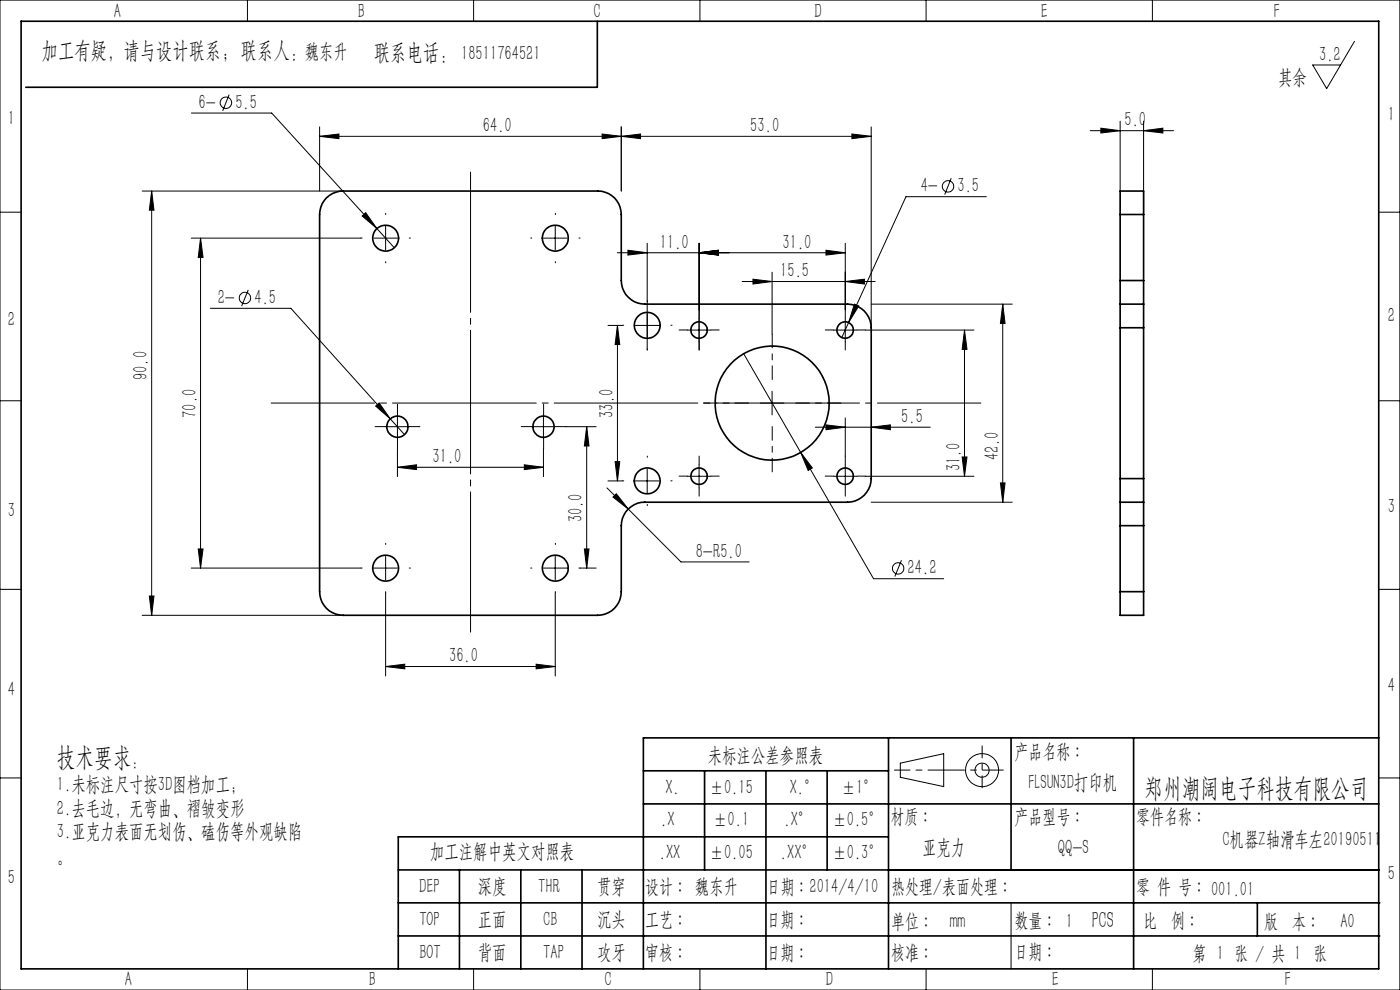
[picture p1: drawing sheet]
<svg xmlns="http://www.w3.org/2000/svg" width="297mm" height="210mm" viewBox="0 0 297 210" stroke-linecap="round" stroke-linejoin="round" font-family="sans-serif">
<g fill="none" stroke="#000" stroke-width=".21">
<path d="M0 0h297v210h-297zM52.5 0v4.5M100.5 0v4.5M148.5 0v4.5M196.5 0v4.5M244.5 0v4.5M287.3 8.8l-5.9 10-2.9-5h5.9M40.6 24h17l22.3 24.5M48.6 20.1l-1.4 3.4M67.8 28.9l4.1-.5v1zM67.8 26.9v13.6M67.8 28.9h117"/>
<path d="M127.7 28.4l4.1 .5-4.1 .5zM131.8 26.9v13.6M131.8 28.9l4.1-.5v1zM180.7 28.4l4.1 .5-4.1 .5zM184.8 26.9v42.6M201.8 37.8l-1.4 3.5M231.3 27.7h17.7M233.5 27.2l4.1 .5-4.1 .5zM237.6 25.7v14.8M242.6 27.7l4.1-.5v1zM242.6 25.7v19.8M0 45h4.5"/>
<path d="M30.2 40.5h42.6M32.2 40.5v90M32.2 40.5l.5 4.1h-1zM40.6 50.5h36M42.5 50.5v70M42.5 50.5l.6 4.1h-1zM76.8 45.8l.8-.7 2.3 3.4zM79.3 50.5h5M79.9 48.5l3.7 4.1M81.8 48v5M115.3 50.5h5M117.8 48v5"/>
<path d="M131 53.6h48.3M133.2 53.1l4.1 .5-4.1 .5zM137.3 51.6v22.7M148.3 53.6l4.1-.5v1zM148.3 51.6v22.7M157.4 59.7h28.3M159.7 59.2l4.1 .5-4.1 .5zM163.8 57.7v13.2M175.2 53.1l4.1 .5-4.1 .5zM179.3 59.7l4.1-.5v1zM179.3 51.6v14.1M209.2 41.7h-17l-13.6 29.9"/>
<path d="M292.5 45h4.5M44.6 65.4h17.1l21.1 23.5M52.7 61.5l-1.4 3.4M129 69h3M131 69v33M131 69l.5 4.1h-1zM134.8 69h5M145.8 70h5M157.8 75l12.1 21M176.8 70h5M179.3 67.5v5M181.3 64.5l.9 .4-2.2 3.5z"/>
<path d="M183.6 70h23M184.8 64.5h29.9M204.6 70v31M204.6 70l.5 4.1h-1zM212.7 64.5v42M212.7 64.5l.5 4.1h-1zM0 85h4.5M79.7 86.1l.7-.6 2.4 3.4zM81.8 90.5h5M82.8 88.9l3 3.3M84.3 99.1l4.1-.5v1zM84.3 95.3v5.8"/>
<path d="M84.3 99.1h31M84.3 88v5M111.2 98.6l4.1 .5-4.1 .5zM112.8 90.5h5M115.3 88v5M115.3 95.3v5.8M120.1 90.5h6.4M124.5 90.5v30M124.5 90.5l.5 4.1h-1zM130.5 97.9h1l-.5 4.1zM137.3 99.5v5M148.3 98.5v5"/>
<path d="M161.3 85.5h5M163.8 83v5M169.9 96l2.4 3.3-.9 .5zM169.9 96l15.4 26.8h14.9M173 90.6h24.3M175.2 90.1l4.1 .5-4.1 .5zM179.3 88.6v8.2M179.3 98.5v5M184.8 90.6l4.1-.5v1zM204.1 96.9h1l-.5 4.1zM292.5 85h4.5M42.1 116.4h1l-.6 4.1z"/>
<path d="M81.8 118v5M117.8 118v5M124 116.4h1l-.5 4.1zM128.8 103.5l4.5 4.5M129 102h3M130 105.4l.7-.7 2.6 3.3zM133.3 108l11.2 11.2h14.4M134.8 102h5M145.8 101h5M176.8 101h5M183.6 101h23M184.8 106.5h29.9"/>
<path d="M191.2 118.8l-1.4 3.5M212.2 102.4h1l-.5 4.1zM0 125h4.5M30.2 130.5h42.6M31.7 126.4h1l-.5 4.1zM40.6 120.5h36M79.3 120.5h5M81.8 125.8v17.6M115.3 120.5h5M117.8 125.8v17.6M123 120.5h3.5M292.5 125h4.5"/>
<path d="M81.8 141.4l4.1-.5v1zM81.8 141.4h36M113.7 140.9l4.1 .5-4.1 .5zM0 165h4.5M191 161.9l9.2-2v7l-9.2-2zM292.5 165h4.5M214.5 191.5v14M52.5 205.5v4.5M100.5 205.5v4.5M148.5 205.5v4.5M196.5 205.5v4.5M240.5 203.6v.1"/>
<path d="M244.5 205.5v4.5"/>
<circle cx="47.9" cy="21.8" r="1.22"/>
<circle cx="201.1" cy="39.5" r="1.21"/>
<circle cx="52" cy="63.2" r="1.21"/>
<circle cx="190.5" cy="120.6" r="1.21"/>
<circle cx="208.3" cy="163.4" r="1.5"/>
<circle cx="208.4" cy="163.4" r="3.5"/>
</g>
<g fill="none" stroke="#000" stroke-width=".21" stroke-dasharray="30.5 1.3 1.3 1.3">
<path d="M76.8 50.5h-.2M81.8 45.5v-.3M81.8 55.5v.2M86.8 50.5h.3M112.8 50.5h-.2M117.8 45.5v-.3M117.8 55.5v.2M122.8 50.5h.3M132.3 69h-.2M137.3 64v-.3M137.3 74v.2M142.3 69h.3"/>
<path d="M145.8 70h-1.7M148.3 67.5v-1.8M148.3 72.5v1.7M150.8 70h1.8M176.8 70h-1.7M179.3 67.5v-1.8M179.3 72.5v1.7M181.8 70h1.8M81.8 90.5h-2.2M84.3 88v-2.3M84.3 93v2.2M86.8 90.5h2.3"/>
<path d="M112.8 90.5h-2.2M115.3 88v-2.3M115.3 93v2.2M117.8 90.5h2.3M137.3 97v-.3M148.3 98.5v-1.8M179.3 98.5v-1.8M81.8 115.5v-.3M117.8 115.5v-.3M132.3 102h-.2M137.3 107v.2M142.3 102h.3"/>
<path d="M145.8 101h-1.7M148.3 103.5v1.7M150.8 101h1.8M176.8 101h-1.7M179.3 103.5v1.7M181.8 101h1.8M76.8 120.5h-.2M81.8 125.5v.2M86.8 120.5h.3M112.8 120.5h-.2M117.8 125.5v.2M122.8 120.5h.3"/>
</g>
<path d="M158.8 85.5h-9.6M163.8 80.5v-9.6M163.8 90.5v9.6M168.8 85.5h9.6" fill="none" stroke="#000" stroke-width=".21" stroke-dasharray="30.5 1.3 1.3 1.3" stroke-dashoffset="27.6"/>
<path d="M57.5 85.5h150.6" fill="none" stroke="#000" stroke-width=".21" stroke-dasharray="30.5 1.3 1.3 1.3" stroke-dashoffset="8.5"/>
<path d="M99.8 134.1v-97.6" fill="none" stroke="#000" stroke-width=".21" stroke-dasharray="30.5 1.3 1.3 1.3" stroke-dashoffset=".7"/>
<path d="M189.7 163.4h10.5" fill="none" stroke="#000" stroke-width=".21" stroke-dasharray="30.5 1.3 1.3 1.3" stroke-dashoffset="27.2"/>
<path d="M200.2 163.4h12.6" fill="none" stroke="#000" stroke-width=".21" stroke-dasharray="30.5 1.3 1.3 1.3" stroke-dashoffset="26.1"/>
<path d="M208.4 158.2v8.9" fill="none" stroke="#000" stroke-width=".21" stroke-dasharray="30.5 1.3 1.3 1.3" stroke-dashoffset="27.9"/>
<g fill="none" stroke="#000" stroke-width=".35">
<path d="M4.5 4.5h288v201h-288zM126.7 4.5v14h-121.2M69.3 42a5 5 0 0 1 3.5-1.5h54a4.9 4.9 0 0 1 5 5v14a5.1 5.1 0 0 0 5 5h43a5 5 0 0 1 5 5v32a5.1 5.1 0 0 1-5 5h-43a5 5 0 0 0-5 5v14a5 5 0 0 1-5 5h-54a5 5 0 0 1-5-5v-80a5.2 5.2 0 0 1 1.5-3.5zM237.6 59.5v5M237.6 45.5v-5h5v5M237.6 45.5v14M237.6 59.5h5M237.6 45.5h5M242.6 59.5v5M242.6 45.5v14M237.6 64.5v5M237.6 64.5h5"/>
<path d="M237.6 69.5h5M237.6 69.5v32M242.6 64.5v5M242.6 69.5v32M237.6 101.5v5M237.6 106.5v5M237.6 106.5h5M237.6 101.5h5M237.6 111.5v14M237.6 111.5h5M242.6 101.5v5M242.6 106.5v5"/>
<path d="M242.6 111.5v14M237.6 125.5v5h5v-5M237.6 125.5h5M188.5 156.5v49M214.5 156.5v28M240.5 156.5v49M292.5 156.5h-156v49M136.5 163.5h52M136.5 170.5h156M149.5 163.5v21M162.5 163.5v42M175.5 163.5v21"/>
<path d="M188.5 177.5h-104v28M84.5 184.5h208M84.5 191.5h208.2M84.5 198.5h208.2M97.5 184.5v21M110.5 184.5v21M123.5 184.5v21M266.7 191.5v7"/>
<circle cx="81.8" cy="50.5" r="2.75"/>
<circle cx="117.8" cy="50.5" r="2.75"/>
<circle cx="137.3" cy="69" r="2.75"/>
<circle cx="148.3" cy="70" r="1.74"/>
<circle cx="179.3" cy="70" r="1.74"/>
<circle cx="84.3" cy="90.5" r="2.24"/>
<circle cx="115.3" cy="90.5" r="2.24"/>
<circle cx="163.8" cy="85.5" r="12.1"/>
<circle cx="137.3" cy="102" r="2.75"/>
<circle cx="148.3" cy="101" r="1.74"/>
<circle cx="179.3" cy="101" r="1.74"/>
<circle cx="81.8" cy="120.5" r="2.75"/>
<circle cx="117.8" cy="120.5" r="2.75"/>
</g>
<g fill="#000">
<path d="M131.8 28.9l4.1-.5v1zM180.7 28.4l4.1 .5-4.1 .5z"/>
<path d="M148.3 53.6l4.1-.5v1zM175.2 53.1l4.1 .5-4.1 .5zM181.3 64.5l-1.3 3.9 2.2-3.5zM76.8 45.8l3.1 2.7-2.3-3.4zM67.8 28.9l4.1-.5v1zM127.7 28.4l4.1 .5-4.1 .5zM81.8 141.4l4.1-.5v1zM113.7 140.9l4.1 .5-4.1 .5zM133.2 53.1l4.1 .5-4.1 .5zM148.3 53.6l4.1-.5v1zM79.7 86.1l3.1 2.8-2.4-3.4zM169.9 96l1.5 3.8 .9-.5zM130.7 104.7l-.7 .7 3.3 2.6zM159.7 59.2l4.1 .5-4.1 .5zM179.3 59.7l4.1-.5v1zM233.5 27.2l4.1 .5-4.1 .5zM242.6 27.7l4.1-.5v1z"/>
<path d="M204.6 70l.5 4.1h-1zM204.1 96.9h1l-.5 4.1zM42.5 50.5l.6 4.1h-1zM42.1 116.4h1l-.6 4.1zM212.7 64.5l.5 4.1h-1zM212.2 102.4h1l-.5 4.1zM32.2 40.5l.5 4.1h-1zM31.7 126.4h1l-.5 4.1zM131 69l.5 4.1h-1zM130.5 97.9h1l-.5 4.1zM124.5 90.5l.5 4.1h-1zM124 116.4h1l-.5 4.1z"/>
<path d="M111.2 98.6l4.1 .5-4.1 .5zM84.3 99.1l4.1-.5v1z"/>
<path d="M184.8 90.6l4.1-.5v1zM175.2 90.1l4.1 .5-4.1 .5z"/>
</g>
<g font-size="5.6">
<text x="12.1" y="162.6">技术要求</text>
<text x="242.8" y="169">郑州潮阔电子科技有限公司</text>
</g>
<text font-size="5" x="79.3" y="12.7">联系电话：</text>
<g font-size="4.9">
<text x="8.9" y="12.3">加工有疑，请与设计联系；联系人：</text>
<text x="231.6" y="196.9">PCS</text>
</g>
<g font-size="4.4">
<text x="24.1" y="3.8">A</text>
<text x="75.9" y="3.8">B</text>
<text x="125.9" y="3.8">C</text>
<text x="172.8" y="3.8">D</text>
<text x="220.8" y="3.8">E</text>
<text x="270.1" y="3.8">F</text>
<text x="64.6" y="12.3">魏东升</text>
<text x="97.8" y="12.7">18511764521</text>
<text x="271.2" y="17.9">其余</text>
<text x="279.9" y="12.9">3.2</text>
<text x="42.1" y="23.1">6-</text>
<text x="49.9" y="23.1">5.5</text>
<text x="1.7" y="26.5">1</text>
<text x="102.4" y="28">64.0</text>
<text x="159.2" y="28">53.0</text>
<text x="238.6" y="26.8">5.0</text>
<text x="294.4" y="25.6">1</text>
<text x="195.3" y="40.8">4-</text>
<text x="203.1" y="40.8">3.5</text>
<text x="140" y="52.7">11.0</text>
<text x="166" y="52.7">31.0</text>
<text x="165.5" y="58.8">15.5</text>
<text x="46.2" y="64.5">2-</text>
<text x="54" y="64.5">4.5</text>
<text x="1.7" y="69.1">2</text>
<text x="294.4" y="68.3">2</text>
<text x="31.3" y="80.6" transform="rotate(-90 31.3 80.6)">90.0</text>
<text x="41.7" y="88.6" transform="rotate(-90 41.7 88.6)">70.0</text>
<text x="130.1" y="88.6" transform="rotate(-90 130.1 88.6)">33.0</text>
<text x="191.2" y="89.7">5.5</text>
<text x="91.8" y="98.2">31.0</text>
<text x="203.8" y="100" transform="rotate(-90 203.8 100)">31.0</text>
<text x="211.9" y="97.6" transform="rotate(-90 211.9 97.6)">42.0</text>
<text x="1.7" y="109.7">3</text>
<text x="123.6" y="110.8" transform="rotate(-90 123.6 110.8)">30.0</text>
<text x="294.4" y="108.8">3</text>
<text x="147.6" y="118.3">8-R5.0</text>
<text x="192.6" y="121.9">24.2</text>
<text x="95.3" y="140.5">36.0</text>
<text x="1.7" y="147.6">4</text>
<text x="294.4" y="146.8">4</text>
<text x="150.2" y="161.6">未标注公差参照表</text>
<text x="12.1" y="167.8">1.未标注尺寸按3D图档加工；</text>
<text x="27.9" y="162.6">：</text>
<text x="218.1" y="167.3">FLSUN3D打印机</text>
<text x="12.1" y="172.8">2.去毛边，无弯曲、褶皱变形</text>
<text x="141.1" y="168.4">X.</text>
<text x="150.5" y="168.4">±0.15</text>
<text x="167.5" y="168.4">X.°</text>
<text x="178.5" y="168.4">±1°</text>
<text x="12.1" y="177.8">3.亚克力表面无划伤、磕伤等外观缺陷</text>
<text x="140" y="175.1">.X</text>
<text x="151.3" y="175.1">±0.1</text>
<text x="166.2" y="175.1">.X°</text>
<text x="176.6" y="175.1">±0.5°</text>
<text x="259.3" y="179.5">C机器Z轴滑车左20190511</text>
<text x="12.1" y="182.8">。</text>
<text x="91.2" y="181.9">加工注解中英文对照表</text>
<text x="139.8" y="182.2">.XX</text>
<text x="150.5" y="182.2">±0.05</text>
<text x="165.5" y="182.2">.XX°</text>
<text x="176.6" y="182.2">±0.3°</text>
<text x="195.6" y="181.2">亚克力</text>
<text x="224.4" y="181.2">QQ-S</text>
<text x="1.7" y="187.5">5</text>
<text x="88.9" y="189.4">DEP</text>
<text x="101.3" y="189.4">深度</text>
<text x="114.2" y="189.4">THR</text>
<text x="126.7" y="189.4">贯穿</text>
<text x="294.4" y="186.6">5</text>
<text x="89" y="196.4">TOP</text>
<text x="101.3" y="196.4">正面</text>
<text x="115.3" y="196.4">CB</text>
<text x="126.7" y="196.4">沉头</text>
<text x="201.5" y="196.9">mm</text>
<text x="284.4" y="196.9">A0</text>
<text x="89" y="203.3">BOT</text>
<text x="101.3" y="203.3">背面</text>
<text x="115.3" y="203.3">TAP</text>
<text x="126.7" y="203.3">攻牙</text>
<text x="26.5" y="209.2">A</text>
<text x="78.2" y="209.2">B</text>
<text x="128.2" y="209.2">C</text>
<text x="175.2" y="209.2">D</text>
<text x="223.2" y="209.2">E</text>
<text x="272.5" y="209.2">F</text>
</g>
<g font-size="4.2">
<text x="215.2" y="160.8">产品名称∶</text>
<text x="188.9" y="174.6">材质∶</text>
<text x="215.2" y="174.6">产品型号∶</text>
<text x="241" y="174.6">零件名称∶</text>
<text x="136.8" y="189.4">设计∶ 魏东升</text>
<text x="162.6" y="189.4">日期∶2014/4/10</text>
<text x="189.1" y="189.4">热处理/表面处理∶</text>
<text x="241" y="189.4">零 件 号∶ 001.01</text>
<text x="136.8" y="196.4">工艺∶</text>
<text x="162.6" y="196.4">日期∶</text>
<text x="189" y="196.9">单位∶</text>
<text x="215.2" y="196.6">数量∶ 1</text>
<text x="242.5" y="196.5">比</text>
<text x="248.4" y="196.5">例∶</text>
<text x="268.2" y="196.9">版</text>
<text x="274.1" y="196.9">本∶</text>
<text x="136.8" y="203.3">审核∶</text>
<text x="162.6" y="203.3">日期∶</text>
<text x="189" y="203.3">核准∶</text>
<text x="215.2" y="203.2">日期∶</text>
<text x="253" y="203.7">第 1 张 / 共 1 张</text>
</g>
</svg>
